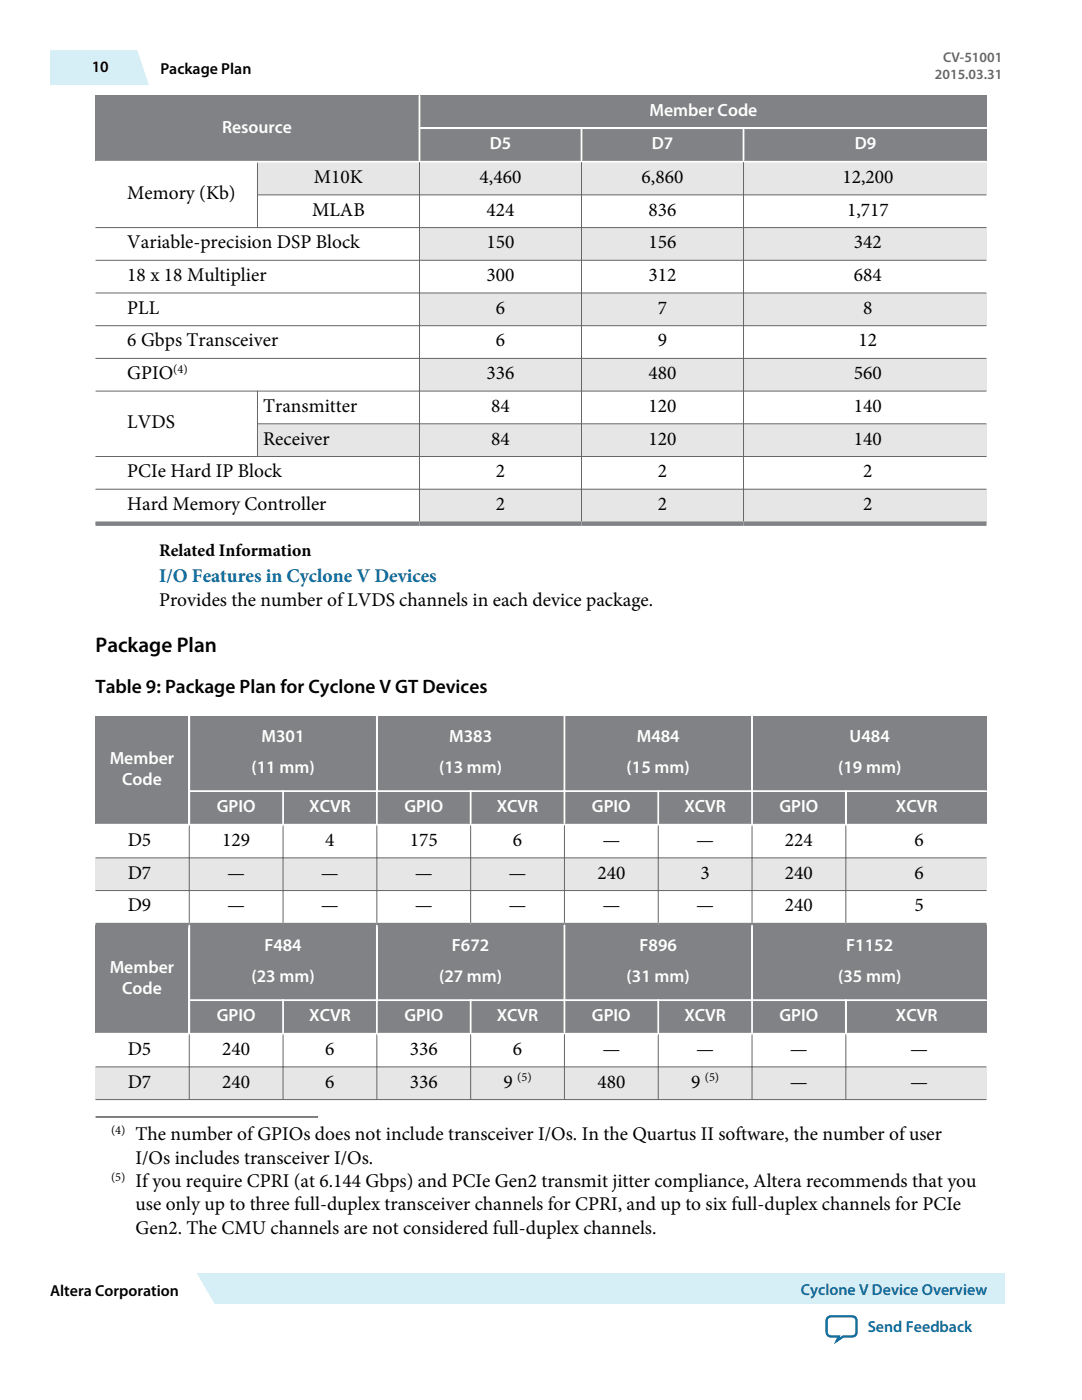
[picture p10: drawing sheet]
<svg xmlns="http://www.w3.org/2000/svg" width="216mm" height="279mm" viewBox="0 0 216 279" stroke-linecap="round" stroke-linejoin="round" font-family="sans-serif">
<g fill="#e6e6e6">
<path d="M19 32.3h177.8v6.6h-177.8z" fill-rule="evenodd"/>
<path d="M19 45.4h177.8v6.5h-177.8z" fill-rule="evenodd"/>
<path d="M19 58.5h177.8v6.5h-177.8z" fill-rule="evenodd"/>
<path d="M19 71.5h177.8v6.6h-177.8z" fill-rule="evenodd"/>
<path d="M19 84.6h177.8v6.5h-177.8z" fill-rule="evenodd"/>
<path d="M19 97.6h177.8v6.9h-177.8z" fill-rule="evenodd"/>
</g>
<g fill="#808285">
<path d="M19 19.1h64.5v13h-64.5z" fill-rule="evenodd"/>
<path d="M83.9 19.1h112.9v6.3h-112.9z" fill-rule="evenodd"/>
<path d="M83.9 25.8h32v6.3h-32z" fill-rule="evenodd"/>
<path d="M116.2 25.8h32v6.3h-32z" fill-rule="evenodd"/>
<path d="M148.5 25.8h48.3v6.3h-48.3z" fill-rule="evenodd"/>
</g>
<g fill="#fff">
<path d="M19 32.5h32.3v12.8h-32.3z" fill-rule="evenodd"/>
<path d="M19 45.5h64.6v6.4h-64.6z" fill-rule="evenodd"/>
<path d="M19 52h64.6v6.4h-64.6z" fill-rule="evenodd"/>
<path d="M19 58.6h64.6v6.3h-64.6z" fill-rule="evenodd"/>
<path d="M19 65.1h64.6v6.3h-64.6z" fill-rule="evenodd"/>
<path d="M19 71.6h64.6v6.4h-64.6z" fill-rule="evenodd"/>
<path d="M19 78.1h32.3v12.9h-32.3z" fill-rule="evenodd"/>
<path d="M19 91.2h64.6v6.3h-64.6z" fill-rule="evenodd"/>
<path d="M19 97.7h64.6v6.4h-64.6z" fill-rule="evenodd"/>
</g>
<path d="M83.7 19.1v13.4M83.5 25.6h113.3M116 25.4v6.9M148.4 25.4v6.9M196.8 32.3h-177.8" fill="none" stroke="#fff" stroke-width=".35"/>
<g fill="none" stroke="#666" stroke-width=".2">
<path d="M51.3 38.9h145.5M51.4 32.5v13M83.7 32.3v71.8M116 32.3v71.8M148.4 32.3v71.8M19 45.4h177.8M19 51.9h177.8M19 58.5h177.8M19 65h177.8M19 71.5h177.8M19 78.1h177.8M51.4 78v13.2"/>
<path d="M19 97.6h177.8M51.3 84.6h145.5M196.8 91.1h-177.8"/>
</g>
<path d="M19 104.5h177.8" fill="none" stroke="#808285" stroke-width=".88"/>
<path d="M19 171.2h177.8v6.5h-177.8z" fill-rule="evenodd" fill="#e6e6e6"/>
<g fill="#808285">
<path d="M19 142.9h18.6v21.5h-18.6z" fill-rule="evenodd"/>
<path d="M37.9 142.9h37.1v14.8h-37.1z" fill-rule="evenodd"/>
<path d="M75.4 142.9h37.1v14.8h-37.1z" fill-rule="evenodd"/>
<path d="M112.8 142.9h37.1v14.8h-37.1z" fill-rule="evenodd"/>
<path d="M150.2 142.9h46.6v14.8h-46.6z" fill-rule="evenodd"/>
<path d="M37.9 158.1h18.4v6.3h-18.4z" fill-rule="evenodd"/>
<path d="M56.7 158.1h18.3v6.3h-18.3z" fill-rule="evenodd"/>
<path d="M75.4 158.1h18.3v6.3h-18.3z" fill-rule="evenodd"/>
<path d="M94.1 158.1h18.4v6.3h-18.4z" fill-rule="evenodd"/>
<path d="M112.8 158.1h18.4v6.3h-18.4z" fill-rule="evenodd"/>
<path d="M131.5 158.1h18.4v6.3h-18.4z" fill-rule="evenodd"/>
<path d="M150.2 158.1h18.4v6.3h-18.4z" fill-rule="evenodd"/>
<path d="M169 158.1h27.8v6.3h-27.8z" fill-rule="evenodd"/>
</g>
<path d="M37.6 157.9h159.2M37.8 142.9v21.9M56.5 157.7v6.9M75.2 142.9v21.7M93.9 157.7v6.9M112.6 142.9v21.7M131.3 157.7v6.9M150.1 142.9v21.7M168.8 157.7v6.9M19 164.6h177.8" fill="none" stroke="#fff" stroke-width=".35"/>
<path d="M19 171.2h177.8M19 177.7h177.8M37.8 164.6v19.6M56.5 164.6v19.6M75.2 164.6v19.6M93.9 164.6v19.6M112.6 164.6v19.6M131.3 164.6v19.6M150.1 164.6v19.6M168.8 164.6v19.6" fill="none" stroke="#666" stroke-width=".2"/>
<path d="M19 184.6h177.8" fill="none" stroke="#808285" stroke-width=".88"/>
<path d="M19 212.9h177.8v6.5h-177.8z" fill-rule="evenodd" fill="#e6e6e6"/>
<g fill="#808285">
<path d="M19 184.6h18.6v21.5h-18.6z" fill-rule="evenodd"/>
<path d="M37.9 184.6h37.1v14.8h-37.1z" fill-rule="evenodd"/>
<path d="M75.4 184.6h37.1v14.8h-37.1z" fill-rule="evenodd"/>
<path d="M112.8 184.6h37.1v14.8h-37.1z" fill-rule="evenodd"/>
<path d="M150.2 184.6h46.6v14.8h-46.6z" fill-rule="evenodd"/>
<path d="M37.9 199.8h18.4v6.3h-18.4z" fill-rule="evenodd"/>
<path d="M56.7 199.8h18.3v6.3h-18.3z" fill-rule="evenodd"/>
<path d="M75.4 199.8h18.3v6.3h-18.3z" fill-rule="evenodd"/>
<path d="M94.1 199.8h18.4v6.3h-18.4z" fill-rule="evenodd"/>
<path d="M112.8 199.8h18.4v6.3h-18.4z" fill-rule="evenodd"/>
<path d="M131.5 199.8h18.4v6.3h-18.4z" fill-rule="evenodd"/>
<path d="M150.2 199.8h18.4v6.3h-18.4z" fill-rule="evenodd"/>
<path d="M169 199.8h27.8v6.3h-27.8z" fill-rule="evenodd"/>
</g>
<path d="M37.6 199.6h159.2M37.8 184.6v21.9M56.5 199.4v6.9M75.2 184.6v21.7M93.9 199.4v6.9M112.6 184.6v21.7M131.3 199.4v6.9M150.1 184.6v21.7M168.8 199.4v6.9M19 206.3h177.8" fill="none" stroke="#fff" stroke-width=".35"/>
<path d="M19 212.9h177.8M19 219.4h177.8M37.8 206.3v13.2M56.5 206.3v13.2M75.2 206.3v13.2M93.9 206.3v13.2M112.6 206.3v13.2M131.3 206.3v13.2M150.1 206.3v13.2M168.8 206.3v13.2" fill="none" stroke="#666" stroke-width=".2"/>
<path d="M19 222.9h44.5" fill="none" stroke="#000" stroke-width=".2"/>
<path d="M9.9 10h17.5l2.6 6.8h-20.1z" fill="#d6eff7"/>
<path d="M39 254h161.5v6.2h-161.5z" fill-rule="evenodd" fill="#d6eff7"/>
<path d="M39.1 254l4.4 6.2h-4.5z" fill="#fff"/>
<path d="M39 260.2l.1-6.2 3.6 6.2" fill="none" stroke="#fff" stroke-width=".27"/>
<path d="M165.2 263l.6-.3h4.3a.85 .85 0 0 1 .8 .9v2.3a.85 .85 0 0 1-.8 .8h-1.8l-1.4 .9 .5-.9h-1.6a.85 .85 0 0 1-.9-.8v-2.3z" fill="none" stroke="#0065a4" stroke-width=".46"/>
<text font-size="4.2" x="19.1" y="130.1">Package Plan</text>
<g font-size="3.9">
<text x="25.4" y="39.8">Memory (Kb)</text>
<text x="62.6" y="36.5">M10K</text>
<text x="95.7" y="36.5">4,460</text>
<text x="128" y="36.5">6,860</text>
<text x="168.1" y="36.5">12,200</text>
<text x="62.3" y="43">MLAB</text>
<text x="97.1" y="43">424</text>
<text x="129.4" y="43">836</text>
<text x="169" y="43">1,717</text>
<text x="25.4" y="49.6">Variable-precision DSP Block</text>
<text x="97.1" y="49.6">150</text>
<text x="129.4" y="49.6">156</text>
<text x="170.4" y="49.6">342</text>
<text x="25.4" y="56.1">18 x 18 Multiplier</text>
<text x="97.1" y="56.1">300</text>
<text x="129.4" y="56.1">312</text>
<text x="170.4" y="56.1">684</text>
<text x="25.4" y="62.6">PLL</text>
<text x="98.9" y="62.6">6</text>
<text x="131.3" y="62.6">7</text>
<text x="172.2" y="62.6">8</text>
<text x="25.4" y="69.1">6 Gbps Transceiver</text>
<text x="98.9" y="69.1">6</text>
<text x="131.3" y="69.1">9</text>
<text x="171.3" y="69.1">12</text>
<text x="25.4" y="75.7">GPIO</text>
<text x="97.1" y="75.7">336</text>
<text x="129.4" y="75.7">480</text>
<text x="170.4" y="75.7">560</text>
<text x="52.5" y="82.2">Transmitter</text>
<text x="98" y="82.2">84</text>
<text x="129.4" y="82.2">120</text>
<text x="170.4" y="82.2">140</text>
<text x="25.4" y="85.5">LVDS</text>
<text x="52.5" y="88.7">Receiver</text>
<text x="98" y="88.7">84</text>
<text x="129.4" y="88.7">120</text>
<text x="170.4" y="88.7">140</text>
<text x="25.4" y="95.2">PCIe Hard IP Block</text>
<text x="98.9" y="95.2">2</text>
<text x="131.3" y="95.2">2</text>
<text x="172.2" y="95.2">2</text>
<text x="25.4" y="101.8">Hard Memory Controller</text>
<text x="98.9" y="101.8">2</text>
<text x="131.3" y="101.8">2</text>
<text x="172.2" y="101.8">2</text>
<text x="31.8" y="120.8">Provides the number of LVDS channels in each device package.</text>
<text x="19" y="138.2">Table 9: Package Plan for Cyclone V GT Devices</text>
<text x="25.5" y="168.8">D5</text>
<text x="44.3" y="168.8">129</text>
<text x="64.9" y="168.8">4</text>
<text x="81.8" y="168.8">175</text>
<text x="102.3" y="168.8">6</text>
<text x="120.2" y="168.8">—</text>
<text x="138.9" y="168.8">—</text>
<text x="156.6" y="168.8">224</text>
<text x="182.5" y="168.8">6</text>
<text x="25.5" y="175.3">D7</text>
<text x="45.3" y="175.3">—</text>
<text x="64.1" y="175.3">—</text>
<text x="82.8" y="175.3">—</text>
<text x="101.5" y="175.3">—</text>
<text x="119.2" y="175.3">240</text>
<text x="139.8" y="175.3">3</text>
<text x="156.6" y="175.3">240</text>
<text x="182.5" y="175.3">6</text>
<text x="25.5" y="181.9">D9</text>
<text x="45.3" y="181.9">—</text>
<text x="64.1" y="181.9">—</text>
<text x="82.8" y="181.9">—</text>
<text x="101.5" y="181.9">—</text>
<text x="120.2" y="181.9">—</text>
<text x="138.9" y="181.9">—</text>
<text x="156.6" y="181.9">240</text>
<text x="182.5" y="181.9">5</text>
<text x="25.5" y="210.5">D5</text>
<text x="44.3" y="210.5">240</text>
<text x="64.9" y="210.5">6</text>
<text x="81.8" y="210.5">336</text>
<text x="102.3" y="210.5">6</text>
<text x="120.2" y="210.5">—</text>
<text x="138.9" y="210.5">—</text>
<text x="157.6" y="210.5">—</text>
<text x="181.6" y="210.5">—</text>
<text x="25.5" y="217.1">D7</text>
<text x="44.3" y="217.1">240</text>
<text x="64.9" y="217.1">6</text>
<text x="81.8" y="217.1">336</text>
<text x="100.5" y="217.1">9</text>
<text x="119.2" y="217.1">480</text>
<text x="137.9" y="217.1">9</text>
<text x="157.6" y="217.1">—</text>
<text x="181.6" y="217.1">—</text>
<text x="27" y="227.6">The number of GPIOs does not include transceiver I/Os. In the Quartus II software, the number of user</text>
<text x="27" y="232.2">I/Os includes transceiver I/Os.</text>
<text x="27" y="236.9">If you require CPRI (at 6.144 Gbps) and PCIe Gen2 transmit jitter compliance, Altera recommends that you</text>
<text x="27" y="241.5">use only up to three full-duplex transceiver channels for CPRI, and up to six full-duplex channels for PCIe</text>
<text x="27" y="246.2">Gen2. The CMU channels are not considered full-duplex channels.</text>
</g>
<text font-size="3.9" fill="#069" x="31.8" y="116.2">I/O Features in Cyclone V Devices</text>
<g font-size="3.5" fill="#fff">
<text x="129.6" y="23.1">Member Code</text>
<text x="44.3" y="26.5">Resource</text>
<text x="97.7" y="29.8">D5</text>
<text x="130" y="29.8">D7</text>
<text x="170.5" y="29.8">D9</text>
<text x="52.2" y="148">M301</text>
<text x="89.6" y="148">M383</text>
<text x="127.1" y="148">M484</text>
<text x="169.5" y="148">U484</text>
<text x="21.9" y="152.4">Member</text>
<text x="50.2" y="154.4">(11 mm)</text>
<text x="87.6" y="154.4">(13 mm)</text>
<text x="125" y="154.4">(15 mm)</text>
<text x="167.2" y="154.4">(19 mm)</text>
<text x="24.4" y="156.7">Code</text>
<text x="43.3" y="162.1">GPIO</text>
<text x="61.7" y="162.1">XCVR</text>
<text x="80.7" y="162.1">GPIO</text>
<text x="99.1" y="162.1">XCVR</text>
<text x="118.1" y="162.1">GPIO</text>
<text x="136.6" y="162.1">XCVR</text>
<text x="155.5" y="162.1">GPIO</text>
<text x="178.8" y="162.1">XCVR</text>
<text x="52.7" y="189.7">F484</text>
<text x="90.2" y="189.7">F672</text>
<text x="127.6" y="189.7">F896</text>
<text x="168.9" y="189.7">F1152</text>
<text x="21.9" y="194.1">Member</text>
<text x="50.2" y="196.1">(23 mm)</text>
<text x="87.6" y="196.1">(27 mm)</text>
<text x="125" y="196.1">(31 mm)</text>
<text x="167.2" y="196.1">(35 mm)</text>
<text x="24.4" y="198.4">Code</text>
<text x="43.3" y="203.8">GPIO</text>
<text x="61.7" y="203.8">XCVR</text>
<text x="80.7" y="203.8">GPIO</text>
<text x="99.1" y="203.8">XCVR</text>
<text x="118.1" y="203.8">GPIO</text>
<text x="136.6" y="203.8">XCVR</text>
<text x="155.5" y="203.8">GPIO</text>
<text x="178.8" y="203.8">XCVR</text>
</g>
<text font-size="3.5" x="31.7" y="111">Related Information</text>
<g font-size="3.2">
<text x="18.3" y="14.4">10</text>
<text x="32" y="14.7">Package Plan</text>
<text x="10" y="258.7">Altera Corporation</text>
</g>
<g font-size="3.2" fill="#069">
<text x="159.8" y="258.4">Cyclone V Device Overview</text>
<text x="173.1" y="265.9">Send Feedback</text>
</g>
<g font-size="2.8" fill="#666">
<text x="186.6" y="15.8">2015.03.31</text>
<text x="188.2" y="12.4">CV-51001</text>
</g>
<g font-size="2.5">
<text x="34.6" y="74.4">(4)</text>
<text x="103.2" y="215.8">(5)</text>
<text x="140.6" y="215.8">(5)</text>
<text x="22.2" y="226.3">(4)</text>
<text x="22.2" y="235.6">(5)</text>
</g>
</svg>
